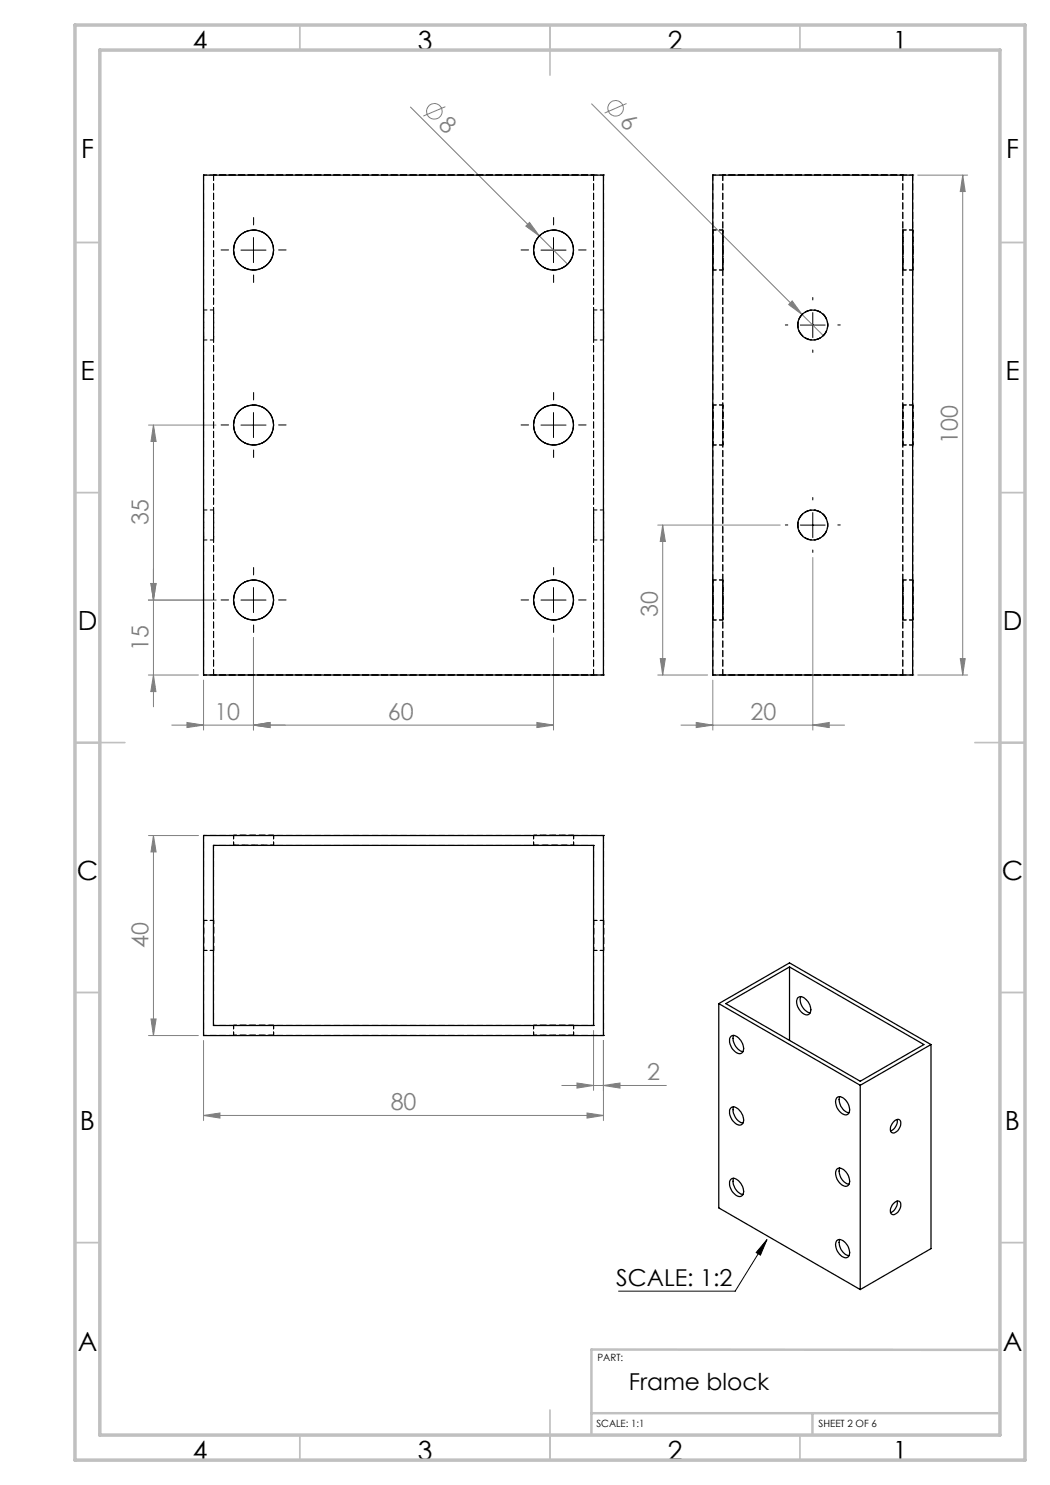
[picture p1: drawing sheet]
<svg xmlns="http://www.w3.org/2000/svg" width="210mm" height="297mm" viewBox="0 0 210 297" stroke-linecap="round" stroke-linejoin="round" font-family="sans-serif">
<g fill="none" stroke="#808080" stroke-width=".2">
<path d="M82.1 21.4l25.8 25.8M89.1 21.3l-4.4 1.9M118.3 20.8l42.1 42.1M125.3 20.7l-4.4 1.9M183.6 35h9.9M192.5 35l.5 3.3h-.9zM192.5 35v100M105.2 45.2l.7-.7 2 2.7zM107.9 47.2l5.6 5.6M158.4 60.2l2 2.7-2.7-2zM160.4 62.9l4.3 4.2M29.7 85h13.5"/>
<path d="M30.7 85l.5 3.3h-1zM30.7 85v56.4M30.2 116.7h1l-.5 3.3zM131.6 105h24.4M132.5 105v30M132.5 105l.6 3.3h-1.1zM162.6 111.5v34.5M29.7 120h13.5M29.7 135h10M30.7 135l.5 3.3h-1zM40.7 136v10M50.7 127.5v18.5"/>
<path d="M110.7 127.5v18.5M131.6 135h9.9M132 131.7h1.1l-.6 3.3zM142.6 136v10M183.6 135h9.9M192.1 131.7h.9l-.5 3.3zM34.4 145h76.3M37.4 144.5l3.3 .5-3.3 .5zM50.7 145l3.3-.5v1zM107.4 144.5l3.3 .5-3.3 .5zM136.2 145h32.7M139.2 144.5l3.4 .5-3.4 .5z"/>
<path d="M162.6 145l3.2-.5v1zM29.7 167.1h10M30.7 167.1l.5 3.3h-1zM30.7 167.1v40M29.7 207.1h10M30.2 203.8h1l-.5 3.3zM40.7 208.1v16M112.4 217.1h20.9M115.4 216.6l3.3 .5-3.3 .5zM118.7 206.1v12M120.7 217.1l3.3-.5v1zM120.7 208.1v16"/>
<path d="M40.7 223.1l3.3-.5v1zM40.7 223.1h80M117.4 222.6l3.3 .5-3.3 .5z"/>
<circle cx="86.9" cy="22.3" r="1.56"/>
<circle cx="123.1" cy="21.7" r="1.55"/>
</g>
<g fill="none" stroke="#000" stroke-width=".2">
<path d="M48.2 50h5M50.7 47.5v5M108.2 50h5M110.7 47.5v5M160.1 65h4.9M162.6 62.5v5M48.2 85h5M50.7 82.5v5M108.2 85h5M110.7 82.5v5M50.7 117.5v5M110.7 117.5v5"/>
<path d="M160.1 105h4.9M162.6 102.5v5M48.2 120h5M108.2 120h5M153.4 247.9l-1.3 3.1-.9-.5zM153.4 247.9l-6.4 10.3h-23.3"/>
</g>
<g fill="none" stroke="#000" stroke-width=".2" stroke-dasharray="15.2 1.3 1.3 1.3">
<path d="M45.7 50h-1.5M50.7 45v-1.5M50.7 55v1.5M55.7 50h1.5M105.7 50h-1.5M110.7 45v-1.5M110.7 55v1.5M115.7 50h1.5M162.6 60v-.5M50.7 80v-1.5M110.7 80v-1.5M157.6 65h-.5"/>
<path d="M162.6 70v.5M167.6 65h.5M45.7 85h-1.5M50.7 90v1.5M55.7 85h1.5M105.7 85h-1.5M110.7 90v1.5M115.7 85h1.5M162.6 100v-.5M45.7 120h-1.5M50.7 115v-1.5M55.7 120h1.5"/>
<path d="M105.7 120h-1.5M110.7 115v-1.5M115.7 120h1.5M157.6 105h-.5M162.6 110v.5M167.6 105h.5M50.7 125v1.5M110.7 125v1.5"/>
</g>
<g fill="none" stroke="#c0c0c0" stroke-width=".35">
<path d="M60 5v5M110 5v10M160 5v5M15 48.5h5M200 48.5h5M15 98.5h5M200 98.5h5M15 148.5h10M195 148.5h10M15 198.5h5M200 198.5h5M15 248.5h5"/>
<path d="M200 248.5h5M60 287v5M110 282v10M160 287v5"/>
</g>
<path d="M199.5 270l-81.2-.1v17M118.3 282.6h81.2M162.5 282.6v4.3" fill="none" stroke="#c0c0c0" stroke-width=".5"/>
<path d="M15 5h190v287h-190zM20 10h180v277h-180z" fill="none" stroke="#c0c0c0" stroke-width=".7"/>
<path d="M153.4 247.9l-1.3 3.1-.9-.5z" fill="#000"/>
<g fill="#808080">
<path d="M105.2 45.2l.7-.7 2 2.7z"/>
<path d="M158.4 60.2l2 2.7-2.7-2z"/>
<path d="M50.7 145l3.3-.5v1zM37.4 144.5l3.3 .5-3.3 .5zM162.6 145l3.2-.5v1zM139.2 144.5l3.4 .5-3.4 .5zM120.7 217.1l3.3-.5v1zM115.4 216.6l3.3 .5-3.3 .5zM117.4 222.6l3.3 .5-3.3 .5zM40.7 223.1l3.3-.5v1z"/>
<path d="M50.7 145l3.3-.5v1zM107.4 144.5l3.3 .5-3.3 .5z"/>
<path d="M30.2 116.7h1l-.5 3.3zM30.7 85l.5 3.3h-1zM30.2 203.8h1l-.5 3.3zM30.7 167.1l.5 3.3h-1z"/>
<path d="M30.2 116.7h1l-.5 3.3zM30.7 135l.5 3.3h-1zM192.5 35l.5 3.3h-.9zM192.1 131.7h.9l-.5 3.3zM132.5 105l.6 3.3h-1.1zM132 131.7h1.1l-.6 3.3z"/>
</g>
<g fill="none" stroke="#000" stroke-width=".25">
<path d="M40.7 35h80v100h-80zM142.6 35h39.9v100h-39.9zM40.7 167.1h80v40h-80zM42.7 169.1h76v36h-76zM157.9 193.4v14.7M159.5 199.6a1.21 1.21 0 0 1 1.9 .5 2.09 2.09 0 0 1 .4 2.7 1.58 1.58 0 0 1-1.9-.8 2.28 2.28 0 0 1-.4-2.4zM160.2 199.3a2.7 2.7 0 0 0 1.8 3.3M143.8 200.7l14.1-8.1 28.3 16.3M143.8 200.7l28.2 16.4M143.8 200.7v40.9l28.2 16.3M145.2 200.7l12.7-7.3 26.9 15.5-12.8 7.3zM146.1 207.4a1.17 1.17 0 0 1 1.8 .4 2.09 2.09 0 0 1 .4 2.8 1.58 1.58 0 0 1-1.9-.9 2.17 2.17 0 0 1-.3-2.3z"/>
<path d="M146.7 207.1a2.74 2.74 0 0 0 1.9 3.2M167.3 219.6a1.21 1.21 0 0 1 1.9 .5 2.2 2.2 0 0 1 .4 2.7 1.72 1.72 0 0 1-2.1-1.2l-.4-1.3zM167.9 219.3a2.7 2.7 0 0 0 1.9 3.3M172 217.1v40.8M186.2 208.9l-14.2 8.2M186.2 208.9v40.8l-14.2 8.2M146.1 235.9a1.17 1.17 0 0 1 1.8 .5 2.09 2.09 0 0 1 .4 2.8 1.58 1.58 0 0 1-1.9-.9 2.17 2.17 0 0 1-.3-2.4zM146.1 221.6a1.17 1.17 0 0 1 1.8 .5 2.09 2.09 0 0 1 .4 2.8 1.58 1.58 0 0 1-1.9-.9 2.17 2.17 0 0 1-.3-2.4zM146.7 221.4a2.74 2.74 0 0 0 1.9 3.2M146.7 235.7a2.7 2.7 0 0 0 1.9 3.2M167.5 233.7a1.72 1.72 0 0 1 2.1 1.2 1.63 1.63 0 0 1-.2 2.3 2.52 2.52 0 0 1-2.1-3.3zM167.9 233.6a2.7 2.7 0 0 0 1.9 3.3"/>
<path d="M178.9 224.2a.75 .75 0 0 1 1-.2 .75 .75 0 0 1 .2 1 1.68 1.68 0 0 1-1.7 1.6 1.42 1.42 0 0 1 .2-2.2zM179.4 223.9a2.15 2.15 0 0 1-1.3 2.3M167.5 248a1.72 1.72 0 0 1 2.1 1.2 1.63 1.63 0 0 1-.2 2.3 2.52 2.52 0 0 1-2.1-3.3zM167.9 247.9a2.7 2.7 0 0 0 1.9 3.2M178.6 240.8a.82 .82 0 0 1 .7-.6 .82 .82 0 0 1 .8 .4 2.12 2.12 0 0 1-1.5 2.4 .98 .98 0 0 1-.3-1.7zM179.4 240.2a2.16 2.16 0 0 1-1.3 2.3"/>
<circle cx="50.7" cy="50" r="4"/>
<circle cx="110.7" cy="50" r="4"/>
<circle cx="162.5" cy="65" r="3"/>
<circle cx="50.7" cy="85" r="4"/>
<circle cx="110.7" cy="85" r="4"/>
<circle cx="50.7" cy="120" r="4"/>
<circle cx="110.7" cy="120" r="4"/>
<circle cx="162.5" cy="105" r="3"/>
</g>
<g fill="none" stroke="#000" stroke-width=".2" stroke-dasharray="1.3 .6">
<path d="M40.7 35h.1M42.7 35h.1M118.7 35h.1M120.7 35h.1M142.6 35h.1M144.6 35h.1M180.6 35h.1M182.6 35h.1M40.7 135h.1M42.7 135h.1M118.7 135h.1M120.7 135h.1"/>
<path d="M142.6 135h.1M144.6 135h.1M180.6 135h.1M182.6 135h.1M40.7 167.1h.1M42.7 169.1h.1M118.7 169.1h.1M120.7 167.1h.1M40.7 207.1h.1M42.7 205.1h.1M118.7 205.1h.1M120.7 207.1h.1"/>
</g>
<path d="M40.7 35v100M42.7 35v100M118.7 35v100M120.7 35v100M142.6 35v100M144.6 35v100M180.6 35v100M182.6 35v100" fill="none" stroke="#000" stroke-width=".2" stroke-dasharray="1.3 .6" stroke-dashoffset=".2"/>
<g fill="none" stroke="#000" stroke-width=".2" stroke-dasharray="1.3 .6" stroke-dashoffset=".5">
<path d="M46.7 50a4 4 0 0 1 5.8-3.6 4 4 0 0 1 .6 6.8 4 4 0 0 1-6.3-2.5l-.1-.7M54.7 50a4 4 0 0 0-5.8-3.6 4 4 0 0 0-.6 6.8 4 4 0 0 0 6.3-2.5l.1-.7M54.7 50a4 4 0 0 1-5.8 3.6 4 4 0 0 1-.6-6.8 4 4 0 0 1 6.3 2.5l.1 .7M106.7 50a4 4 0 0 1 5.8-3.6 4 4 0 0 1 .6 6.8 4 4 0 0 1-6.3-2.5l-.1-.7M114.7 50a4 4 0 0 0-5.8-3.6 4 4 0 0 0-.6 6.8 4 4 0 0 0 6.3-2.5l.1-.7M114.7 50a4 4 0 0 1-5.8 3.6 4 4 0 0 1-.6-6.8 4 4 0 0 1 6.3 2.5l.1 .7M46.7 85a4 4 0 0 1 5.8-3.6 4 4 0 0 1 .6 6.8 4 4 0 0 1-6.3-2.5l-.1-.7M54.7 85a4 4 0 0 0-5.8-3.6 4 4 0 0 0-.6 6.8 4 4 0 0 0 6.3-2.5l.1-.7M54.7 85a4 4 0 0 1-5.8 3.6 4 4 0 0 1-.6-6.8 4 4 0 0 1 6.3 2.5l.1 .7M106.7 85a4 4 0 0 1 5.8-3.6 4 4 0 0 1 .6 6.8 4 4 0 0 1-6.3-2.5l-.1-.7M114.7 85a4 4 0 0 0-5.8-3.6 4 4 0 0 0-.6 6.8 4 4 0 0 0 6.3-2.5l.1-.7M114.7 85a4 4 0 0 1-5.8 3.6 4 4 0 0 1-.6-6.8 4 4 0 0 1 6.3 2.5l.1 .7"/>
<path d="M46.7 120a4 4 0 0 1 5.8-3.6 4 4 0 0 1 .6 6.8 4 4 0 0 1-6.3-2.5l-.1-.7M54.7 120a4 4 0 0 0-5.8-3.6 4 4 0 0 0-.6 6.8 4 4 0 0 0 6.3-2.5l.1-.7M54.7 120a4 4 0 0 1-5.8 3.6 4 4 0 0 1-.6-6.8 4 4 0 0 1 6.3 2.5l.1 .7M106.7 120a4 4 0 0 1 5.8-3.6 4 4 0 0 1 .6 6.8 4 4 0 0 1-6.3-2.5l-.1-.7M114.7 120a4 4 0 0 0-5.8-3.6 4 4 0 0 0-.6 6.8 4 4 0 0 0 6.3-2.5l.1-.7M114.7 120a4 4 0 0 1-5.8 3.6 4 4 0 0 1-.6-6.8 4 4 0 0 1 6.3 2.5l.1 .7"/>
</g>
<path d="M42.7 35h76M118.7 35h-76M144.6 35h36M180.6 35h-36M42.7 135h76M118.7 135h-76M144.6 135h36M180.6 135h-36M42.7 169.1h76M118.7 169.1v36M42.7 205.1v-36M118.7 205.1h-76" fill="none" stroke="#000" stroke-width=".2" stroke-dasharray="1.3 .6" stroke-dashoffset=".7"/>
<g fill="none" stroke="#000" stroke-width=".2" stroke-dasharray="1.3 .6" stroke-dashoffset=".4">
<path d="M40.7 65v3v-6v3M42.7 65v-3v6v-3M118.7 65v-3v6v-3M120.7 65v3v-6v3M40.7 105v-3v6v-3M42.7 105v-3v6v-3M118.7 105v-3v6v-3M120.7 105v3v-6v3M40.7 184.1v6v-6M40.7 190.1v-6v6M42.7 190.1v-6v6M118.7 184.1v6v-6"/>
<path d="M120.7 184.1v6v-6"/>
</g>
<g fill="none" stroke="#000" stroke-width=".2" stroke-dasharray="1.3 .6" stroke-dashoffset=".6">
<path d="M120.7 35h-80M182.6 35h-40M142.6 54h2M144.6 46h-2M180.6 54h2M182.6 46h-2M40.7 68h2M42.7 62h-2M118.7 68h2M120.7 62h-2M142.6 89h2M144.6 81h-2"/>
<path d="M180.6 89h2M182.6 81h-2M40.7 108h2M42.7 102h-2M118.7 108h2M120.7 102h-2M144.6 116h-2M182.6 116h-2M120.7 135h-80M142.6 124h2M180.6 124h2M182.6 135h-40"/>
<path d="M40.7 167.1h80M46.7 167.1v2M54.7 169.1v-2M106.7 167.1v2M114.7 169.1v-2M120.7 167.1v40M40.7 190.1h2M42.7 184.1h-2M118.7 190.1h2M120.7 184.1h-2M40.7 207.1v-40M46.7 205.1v2"/>
<path d="M54.7 207.1v-2M106.7 205.1v2M114.7 207.1v-2M120.7 207.1h-80"/>
</g>
<path d="M159.6 65a3 3 0 0 1 4.3-2.7 3 3 0 0 1 .5 5 3 3 0 0 1-4.8-1.7v-.6M165.6 65a3 3 0 0 0-4.3-2.7 3 3 0 0 0-.6 5 3 3 0 0 0 4.8-1.7l.1-.6M165.6 65a3 3 0 0 1-4.3 2.7 3 3 0 0 1-.6-5.1 3 3 0 0 1 4.8 1.7l.1 .7M159.6 105a3 3 0 0 1 4.3-2.7 3 3 0 0 1 .5 5 3 3 0 0 1-4.8-1.7v-.6M165.6 105a3 3 0 0 0-4.3-2.7 3 3 0 0 0-.6 5 3 3 0 0 0 4.8-1.7l.1-.6" fill="none" stroke="#000" stroke-width=".2" stroke-dasharray="1.3 .6" stroke-dashoffset=".8"/>
<g fill="none" stroke="#000" stroke-width=".2" stroke-dasharray="1.3 .6" stroke-dashoffset=".3">
<path d="M142.6 50v-4v8v-4M144.6 50v-4v8v-4M180.6 50v-4v8v-4M182.6 50v4v-8v4M142.6 85v-4v8v-4M144.6 85v-4v8v-4M180.6 85v-4v8v-4M182.6 85v4v-8v4M142.6 120v-4v8v-4M144.6 120v-4v8v-4M180.6 120v-4v8v-4M182.6 120v4v-8v4"/>
<path d="M46.7 169.1h8h-8M54.7 167.1h-8h8M106.7 169.1h8h-8M114.7 167.1h-8h8M54.7 205.1h-8h8M54.7 207.1h-8h8M114.7 205.1h-8h8M114.7 207.1h-8h8"/>
</g>
<g font-size="5.3">
<text x="38.5" y="9.9">4</text>
<text x="83.5" y="9.9">3</text>
<text x="133.6" y="9.9">2</text>
<text x="178.6" y="9.9">1</text>
<text x="16.2" y="31.7">F</text>
<text x="201.2" y="31.7">F</text>
<text x="16.1" y="75.9">E</text>
<text x="201.1" y="75.9">E</text>
<text x="15.5" y="125.9">D</text>
<text x="200.5" y="125.9">D</text>
<text x="15.4" y="175.9">C</text>
<text x="200.4" y="175.9">C</text>
<text x="16" y="225.9">B</text>
<text x="201" y="225.9">B</text>
<text x="15.5" y="270.2">A</text>
<text x="200.5" y="270.2">A</text>
<text x="38.5" y="291.9">4</text>
<text x="83.5" y="291.9">3</text>
<text x="133.6" y="291.9">2</text>
<text x="178.6" y="291.9">1</text>
</g>
<g font-size="4.7" fill="#808080">
<text x="87.5" y="25.3" transform="rotate(45 87.5 25.3)">8</text>
<text x="123.7" y="24.7" transform="rotate(45 123.7 24.7)">6</text>
<text x="191.5" y="88.9" transform="rotate(-90 191.5 88.9)">100</text>
<text x="29.7" y="105.1" transform="rotate(-90 29.7 105.1)">35</text>
<text x="131.5" y="123.4" transform="rotate(-90 131.5 123.4)">30</text>
<text x="29.7" y="130.3" transform="rotate(-90 29.7 130.3)">15</text>
<text x="42.9" y="144">10</text>
<text x="77.6" y="144">60</text>
<text x="150.1" y="144">20</text>
<text x="29.7" y="189.7" transform="rotate(-90 29.7 189.7)">40</text>
<text x="129.4" y="216.1">2</text>
<text x="78.1" y="222.1">80</text>
</g>
<g font-size="4.7">
<text x="123.2" y="257.3">SCALE: 1:2</text>
<text x="125.7" y="278.1">Frame block</text>
</g>
<g font-size="2">
<text x="119.5" y="272.3">PART:</text>
<text x="119.3" y="285.4">SCALE: 1:1</text>
<text x="163.7" y="285.4">SHEET 2 OF 6</text>
</g>
</svg>
